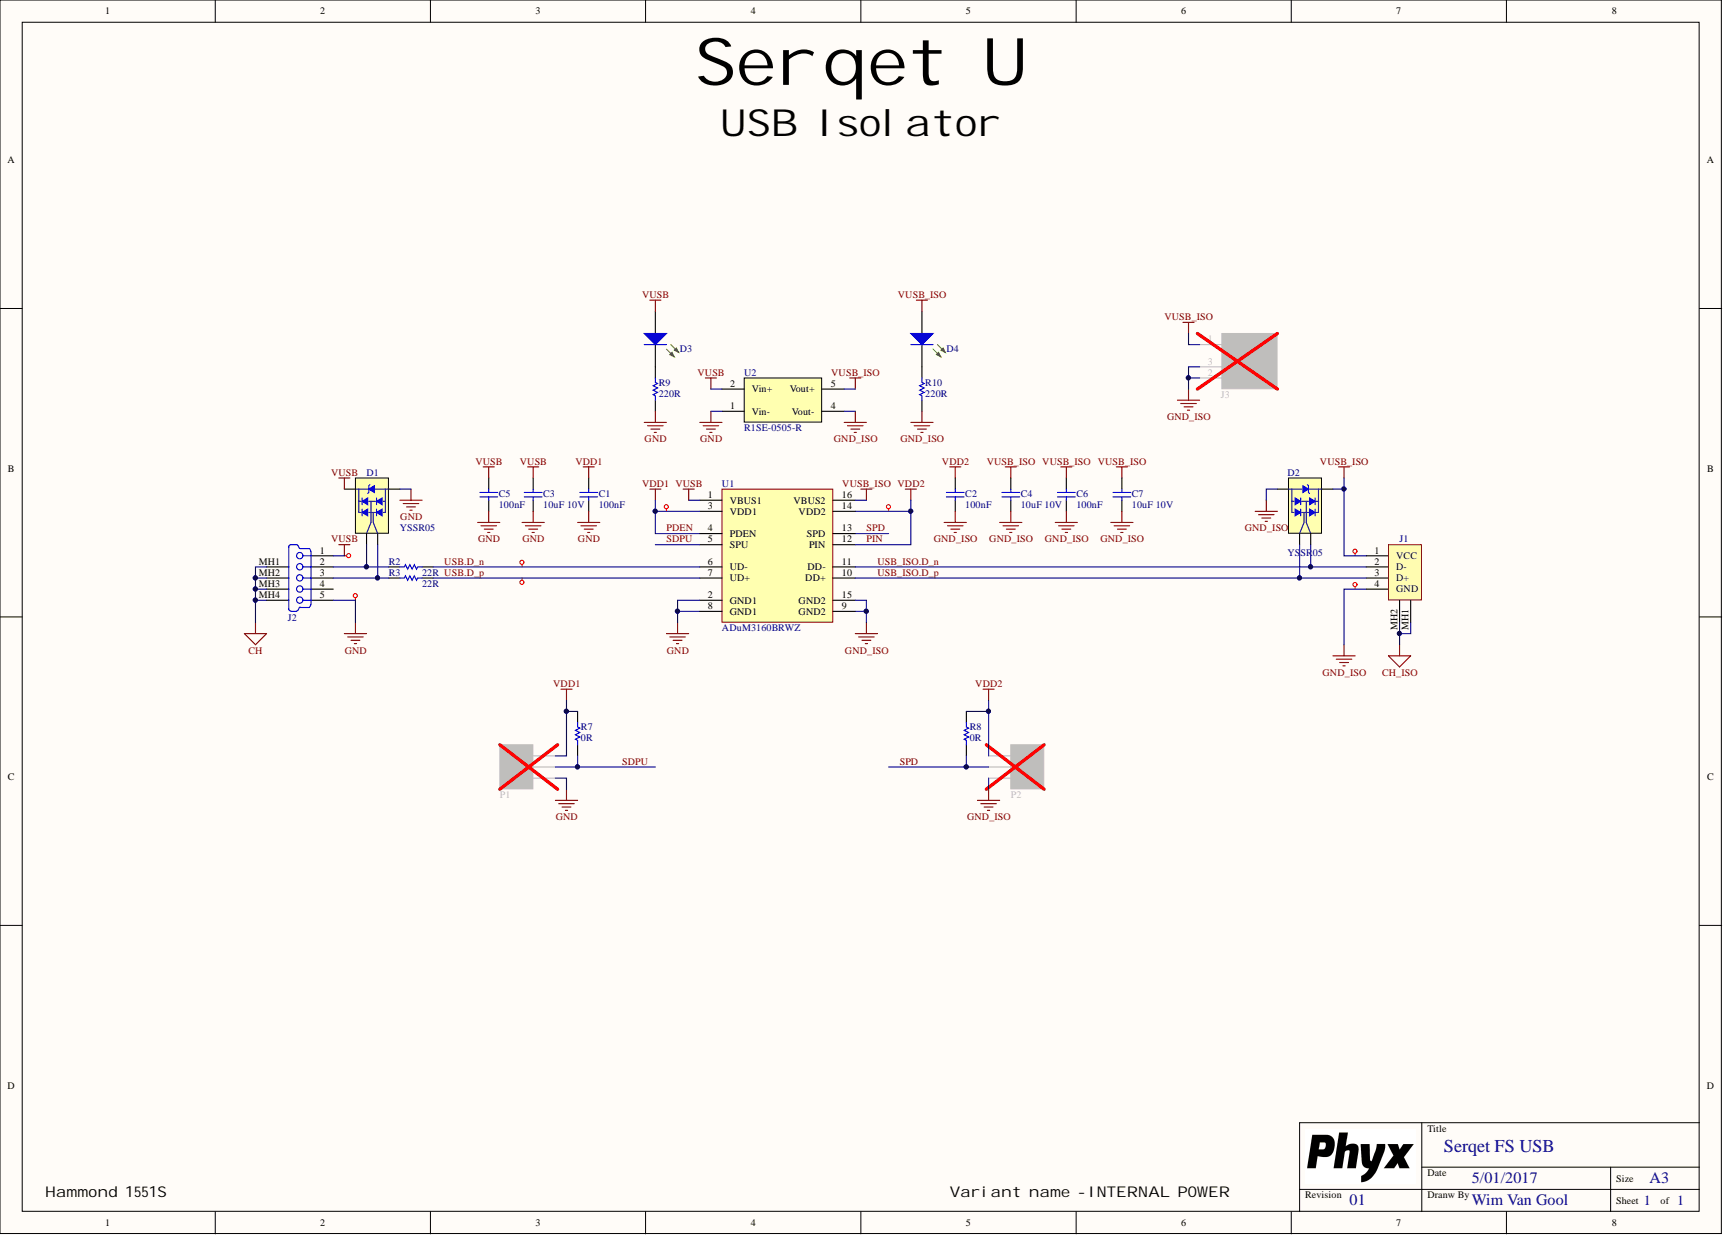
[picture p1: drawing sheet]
# Altium project Serqet_FS_U_01.PrjPcb
PCB_TITLE: Serqet_FS_U; PCB_REV: 01; PCB_ENGINEER: WimVG
1 sheet, 24 parts. Net scope: global (net labels, ports and power ports of the same name join across sheets).
Board file: Serqet_FS_U_01.PcbDoc

## Sheet Serqet_FS_U_01.SchDoc: Serqet FS USB
size A3; Date: 5/01/2017; DrawnBy: Wim Van Gool; Revision: 01; SheetNumber: 1; SheetTotal: 1; PageSetup: Record=PageOptions¦CenterHorizontal=True¦CenterVertical=True¦PrintScale=0.70¦XCorrection=1.00¦YCorrection=1.00¦PrintKind=1¦BorderSize=5000000¦LeftOffset=0¦BottomOffset=0¦Orientation=2¦PaperLength=1000¦PaperWidth=1000¦Scale=100¦PaperSource=15¦PrintQuality=600¦MediaType=1¦DitherType=10¦PrintScaleMode=1¦PaperKind=A4 (210 x 297 mm)¦PaperIndex=9

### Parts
C1  value 100nF  [C0603_N]  (hidden comment: CAP_CERAMIC)
C2  value 100nF  [C0603_N]  (hidden comment: CAP_CERAMIC)
C3  value 10uF 10V  [C0805_N]  (hidden comment: CAP_CERAMIC)
C4  value 10uF 10V  [C0805_N]  (hidden comment: CAP_CERAMIC)
C5  value 100nF  [C0603_N]  (hidden comment: CAP_CERAMIC)
C6  value 100nF  [C0603_N]  (hidden comment: CAP_CERAMIC)
C7  value 10uF 10V  [C0805_N]  (hidden comment: CAP_CERAMIC)
D1  value YSSR05  [SOT-143]  (hidden comment: Low Capacitanse TVS Diode array)
D2  value YSSR05  [SOT-143]  (hidden comment: Low Capacitanse TVS Diode array)
D3  Default 0805 Green LED  [LED_0805_GR]  (value not drawn)
D4  Default 0805 Green LED  [LED_0805_GR]  (value not drawn)
J1  USB type A Short horizontal connector  [WE_614104150121]  (value not drawn)
J2  THT USB Mini-B Receptacle  [USB_Mini-B_THT]  (value not drawn)
J3  Socket RA 3.5 with 1.35 barrel  [DC-003]  (value not drawn)
P1  Header 3  [HDR1X3]  (value not drawn)
P2  Header 3  [HDR1X3]  (value not drawn)
R2  value 22R  [R0603_N]  (hidden comment: RESISTOR)
R3  value 22R  [R0603_N]  (hidden comment: RESISTOR)
R7  value 0R  [R0603_N]  (hidden comment: RESISTOR)
R8  value 0R  [R0603_N]  (hidden comment: RESISTOR)
R9  value 220R  [R0603_N]  (hidden comment: RESISTOR)
R10  value 220R  [R0603_N]  (hidden comment: RESISTOR)
U1  value ADuM3160BRWZ  [SOIC_W_16]  (hidden comment: USB FS 12Mbps isolator 2,5kV)
U2  value R1SE-0505-R  [R1SE-0505-R]  (hidden comment: Isolated DC-DC module 1kV 5V 1W)

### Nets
CH: J2.MH1(Tab) J2.MH2(Tab) J2.MH3(Tab) J2.MH4(Tab)
CH_ISO: J1.MH1(Tab) J1.MH2(Tab)
GND: C1.2 C3.2 C5.2 D1.1 J2.5(GND) P1.1 R9.2 U1.2(GND1) U1.8(GND1) U2.1(Vin-)
GND_ISO: C2.2 C4.2 C6.2 C7.2 D2.1 J1.4(GND) J3.2 J3.3 P2.1 R10.2 U1.9(GND2) U1.15(GND2) U2.4(Vout-)
VDD1: C1.1 P1.3 R7.1 U1.3(VDD1) U1.4(PDEN)  [also labelled PDEN]
VDD2: C2.1 P2.3 R8.1 U1.12(PIN) U1.14(VDD2)  [also labelled PIN]
VUSB: C3.1 C5.1 D1.4 D3.1(A) J2.1(V_BUS_(5V)) U1.1(VBUS1) U2.2(Vin+)
VUSB_ISO: C4.1 C6.1 C7.1 D2.4 D4.1(A) J1.1(VCC) J3.1 U1.16(VBUS2) U2.5(Vout+)
SDPU: P1.2 R7.2 U1.5(SPU)
SPD: P2.2 R8.2 U1.13(SPD)
USB.D_n: R2.1 U1.6(UD-)
USB.D_p: R3.1 U1.7(UD+)
USB_ISO.D_n: D2.3 J1.2(D-) U1.11(DD-)
USB_ISO.D_p: D2.2 J1.3(D+) U1.10(DD+)
NetD1_2: D1.2 J2.3(D+) R3.2
NetD1_3: D1.3 J2.2(D-) R2.2
NetD3_2: D3.2(K) R9.1
NetD4_2: D4.2(K) R10.1

Not connected (* = marked no-connect by the designer): J2 4(NC)

### Layout directives
net class POWER: GND, GND_ISO, VDD1, VDD2, VUSB, VUSB_ISO
net class 90r: USB.D_n, USB.D_p

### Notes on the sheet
- Serqet U
- USB Isolator
- Title
- Hammond 1551S
- Variant name -
- Revision
- Date
- Dranw By
- Size
- A3
- Sheet
- of

## Assembly variants
INTERNAL POWER: not fitted J3 P1 P2
EXTERNAL POWER: not fitted P1 P2 U2
